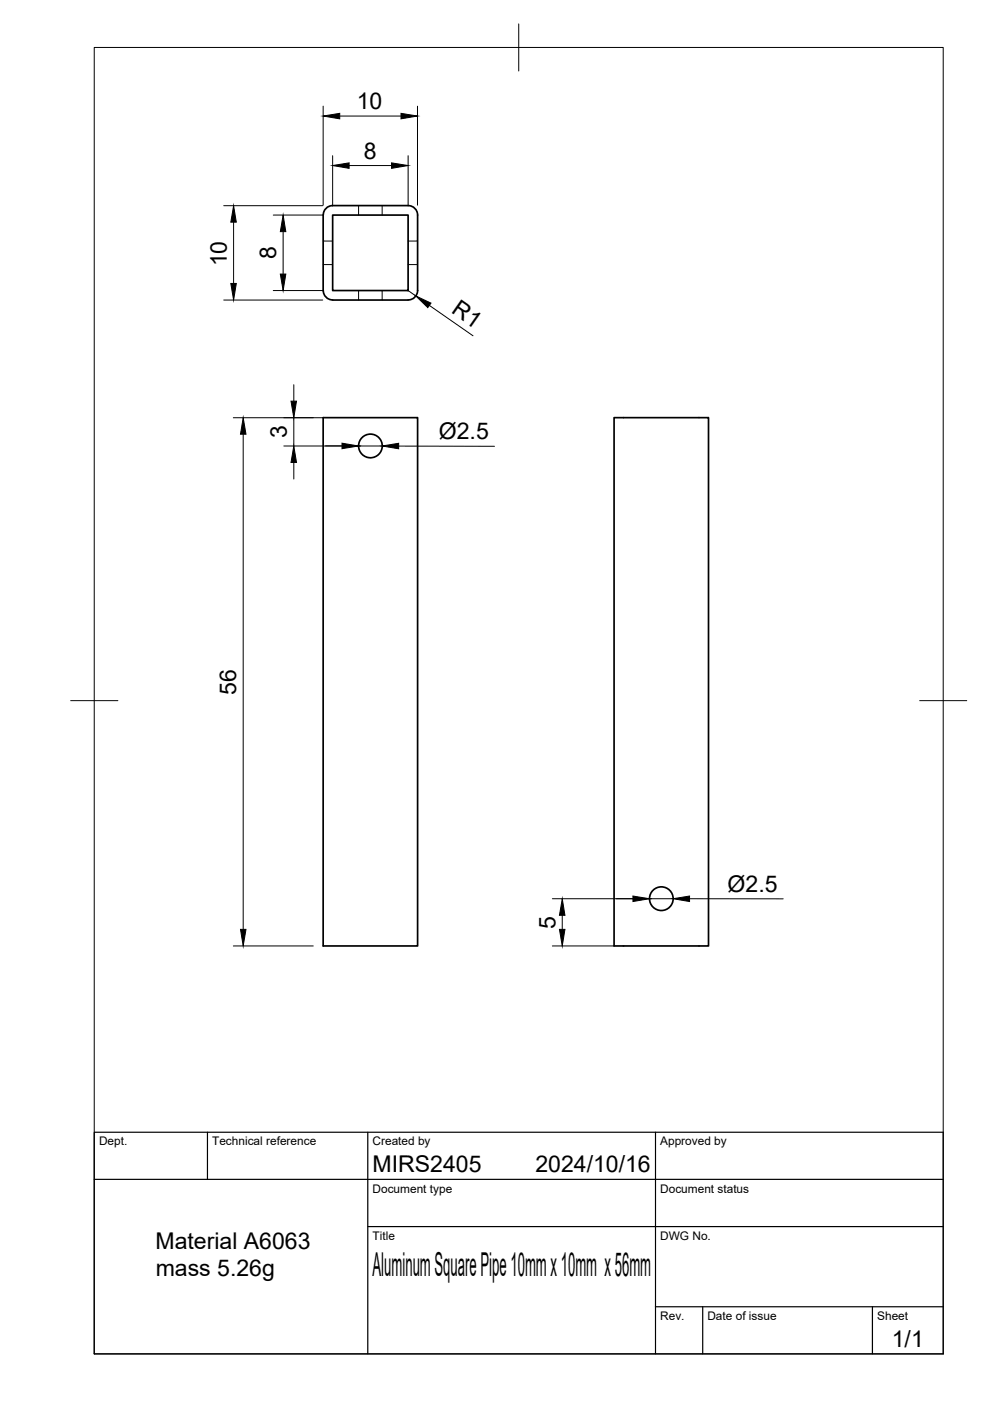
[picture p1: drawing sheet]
<svg xmlns="http://www.w3.org/2000/svg" width="210mm" height="297mm" viewBox="0 0 210 297" stroke-linecap="round" stroke-linejoin="round" font-family="sans-serif">
<!-- layer: Visible -->
<g fill="none" stroke="#000" stroke-width=".36">
<path d="M70.5 45.6h16v16h-16zM86.5 43.6h-16a2.04 2.04 0 0 0-2 2v16a2 2 0 0 0 2 2h16M86.5 43.6a2 2 0 0 1 2 2v16a2 2 0 0 1-2 2M68.5 88.5h20v112.1h-20zM130.2 88.5h20v112.1h-20z"/>
<circle cx="78.5" cy="94.5" r="2.51"/>
<circle cx="140.2" cy="190.5" r="2.51"/>
</g>
<!-- layer: Hidden -->
<path d="M68.5 56.1h2M68.5 51.1h2M76 43.6v2M81 43.6v2M86.5 56.1h2M86.5 51.1h2M76 61.6v2M81 61.6v2" fill="none" stroke="#000" stroke-width=".21"/>
<!-- layer: BORDER -->
<path d="M20 10.1h180v276.9h-180zM110 5.1v10M15 148.6h10M195 148.6h10" fill="none" stroke="#000" stroke-width=".21"/>
<!-- layer: TITLEBLOCK -->
<path d="M20 240.1h180v46.9h-180zM20 250h180M44 240.1v9.9M78 240.1v46.9M139 240.1v46.9M78 260.1h122M139 277.1h61M149 277.1v9.9M185 277.1v9.9" fill="none" stroke="#000" stroke-width=".25"/>
<!-- layer: FD_Dimensions -->
<g fill="none" stroke="#000" stroke-width=".21">
<path d="M68.5 22.5v21M70.5 33v10.5M72 24.6h13M74 35.1h9M86.5 33v10.5M88.5 22.5v21M47.4 43.6h21M49.5 47.1v13M57.9 45.6h10.5M60 49.1v9M47.4 63.6h21M57.9 61.6h10.5"/>
<path d="M86.5 61.6l1.7 1.1M91 64.8l9.3 6.4M49.5 88.6h18.9M51.6 92.1v104.9M60.2 94.6h20.8M62.3 81.6v3.5M62.3 88.6v6M62.3 98.1v3.5M84.5 94.6h20.3M117.1 190.5h25.6M119.2 194.1v2.9M146.2 190.5l19.9 .1"/>
<path d="M49.5 200.6h16.9M117.1 200.6h13"/>
</g>
<g fill="#000" stroke="#000" stroke-width=".21">
<path d="M68.5 24.6l3.5-.6v1.2zM70.5 35.1l3.5-.6v1.2zM83 34.5l3.5 .6-3.5 .6zM85 24l3.5 .6-3.5 .6zM49.5 43.6l.6 3.5h-1.2zM59.4 58.1h1.2l-.6 3.5zM60 45.6l.6 3.5h-1.2zM48.9 60.1h1.2l-.6 3.5zM88.2 62.7l3.2 1.6-.7 .9zM51.6 88.6l.6 3.5h-1.2zM62.3 94.6l.6 3.5h-1.2zM61.7 85.1h1.2l-.6 3.5z"/>
<path d="M72.5 94l3.5 .6-3.5 .5zM81 94.6l3.5-.6v1.2zM51 197h1.2l-.6 3.6zM119.2 190.5l.6 3.6h-1.2zM118.6 197h1.2l-.6 3.6zM134.2 190l3.5 .5-3.5 .6zM142.7 190.5l3.5-.5v1.1z"/>
</g>
<text font-size="7" x="79" y="270.6">Aluminum Square Pipe 10mm x 10mm x 56mm</text>
<g font-size="4.9">
<text x="75.6" y="23.1">10</text>
<text x="77.2" y="33.6">8</text>
<text x="48.1" y="56.5" transform="rotate(-90 48.1 56.5)">10</text>
<text x="58.6" y="55" transform="rotate(-90 58.6 55)">8</text>
<text x="95.5" y="66.2" transform="rotate(35 95.5 66.2)">R1</text>
<text x="60.8" y="92.9" transform="rotate(-90 60.8 92.9)">3</text>
<text x="93" y="93.1">Ø2.5</text>
<text x="50.1" y="147.3" transform="rotate(-90 50.1 147.3)">56</text>
<text x="154.3" y="189">Ø2.5</text>
<text x="117.8" y="196.9" transform="rotate(-90 117.8 196.9)">5</text>
<text x="79" y="248.5">MIRS2405</text>
<text x="113.5" y="248.5">2024/10/16</text>
<text x="33" y="264.7">Material A6063</text>
<text x="33" y="270.6">mass 5.26g</text>
<text x="189.1" y="285.7">1/1</text>
</g>
<g font-size="2.5">
<text x="21" y="242.9">Dept.</text>
<text x="45" y="242.9">Technical reference</text>
<text x="79" y="242.9">Created by</text>
<text x="140" y="242.9">Approved by</text>
<text x="79" y="252.8">Document type</text>
<text x="140" y="252.8">Document status</text>
<text x="79" y="262.9">Title</text>
<text x="140" y="262.9">DWG No.</text>
<text x="140" y="279.9">Rev.</text>
<text x="150" y="279.9">Date of issue</text>
<text x="186" y="279.9">Sheet</text>
</g>
</svg>
